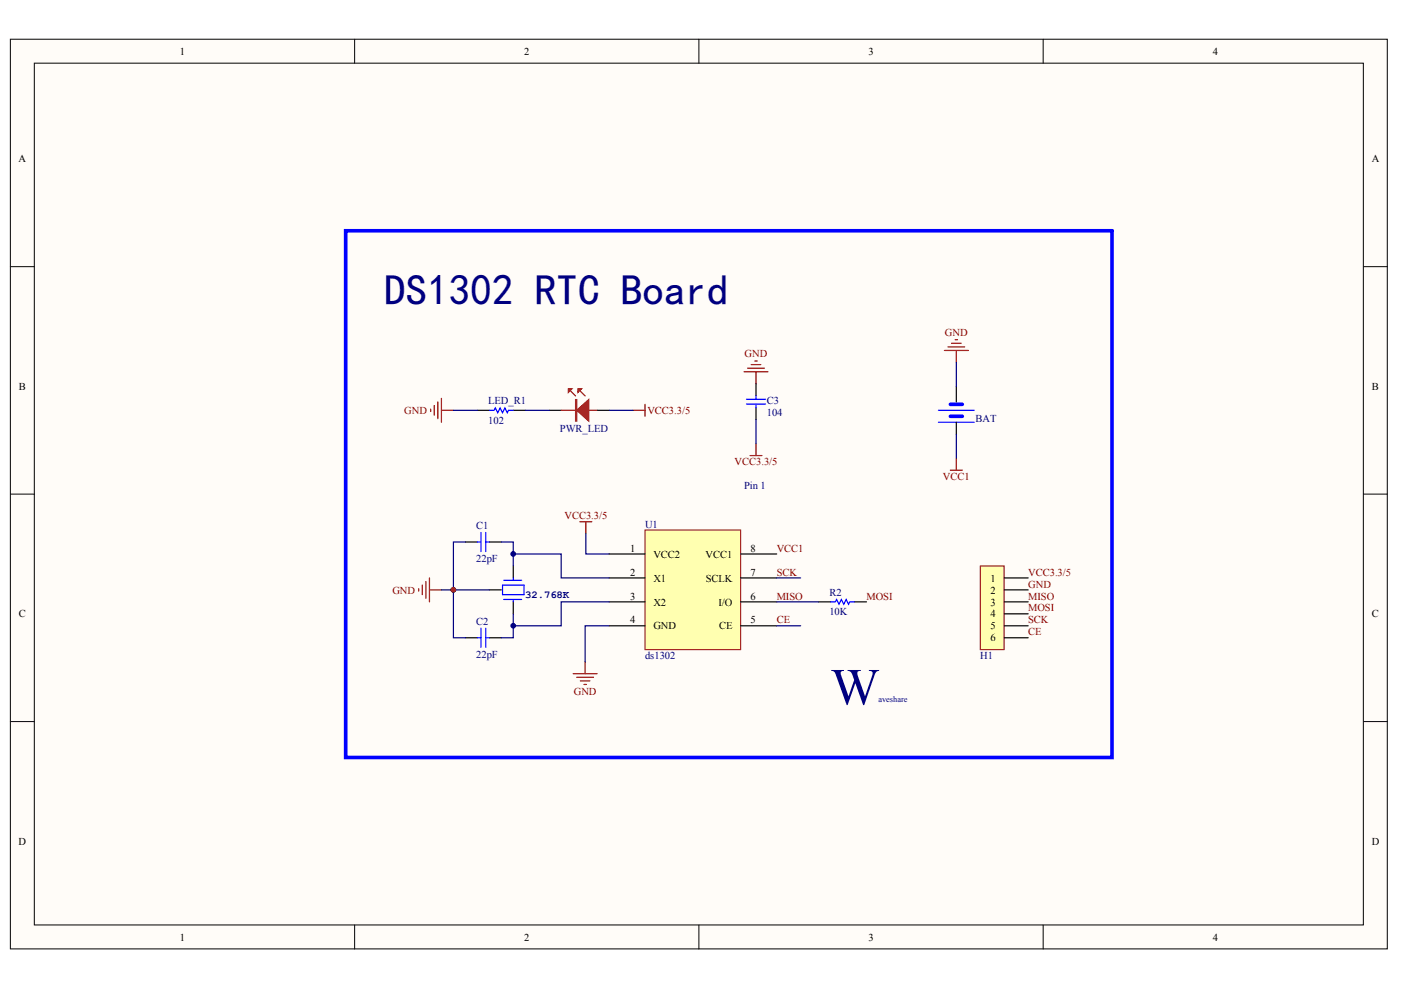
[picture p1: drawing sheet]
<svg xmlns="http://www.w3.org/2000/svg" width="297mm" height="210mm" viewBox="0 0 297 210" stroke-linecap="round" stroke-linejoin="round" font-family="sans-serif">
<g fill="#fffcf8" stroke="#000" stroke-width=".21">
<path d="M2.2 8.3h291.9v192.9h-291.9z"/>
<path d="M7.3 13.4h281.8v182.7h-281.8z"/>
</g>
<path d="M75.2 8.3v5.1M148.2 8.3v5.1M221.2 8.3v5.1M2.2 56.5h5.1M289.1 56.5h5.1M2.2 104.8h5.1M289.1 104.8h5.1M2.2 153h5.1M289.1 153h5.1M75.2 196.1v5.1M148.2 196.1v5.1M221.2 196.1v5.1" fill="none" stroke="#000" stroke-width=".21"/>
<circle cx="96.1" cy="125.1" r=".5" fill="#000080" stroke="#000080" stroke-width=".21"/>
<path d="M136.8 112.4h20.2v25.3h-20.2z" fill="#ffffb0" stroke="#800000" stroke-width=".21"/>
<g fill="none" stroke="#000" stroke-width=".25">
<path d="M101.2 87h2.5M108.8 87h2.6M116.4 87h2.6M126.6 87h2.5M160.3 81.4v2.5M160.3 86.4v2.6M202.8 81.9v3.3M202.8 89.5v2.6M98.7 114.9h2.5M103.7 114.9h2.6M108.8 120v2.5M129.1 117.5h7.7"/>
<path d="M157.1 117.5h7.6M98.7 135.2h2.5M103.7 125.1h2.6M103.7 135.2h2.6M108.8 127.6v2.5M129.1 122.5h7.7M129.1 127.6h7.7M129.1 132.7h7.7M157.1 122.5h7.6M157.1 127.6h7.6M157.1 132.7h7.6M173.6 127.6h2.5"/>
<path d="M181.2 127.6h2.5"/>
</g>
<g fill="none" stroke="#00f" stroke-width=".25">
<path d="M103.7 87h1.1l.2-.5 .5 1 .5-1 .5 1 .5-1 .6 1 .2-.5h1M158.3 85.7h4M158.3 84.7h4M160.3 83.9v.8M160.3 85.7v.7M199 89.5h7.6M199 87h7.6M101.2 114.9h.8M102 112.9v4M103 112.9v4M103 114.9h.7M101.2 135.2h.8"/>
<path d="M102 133.2v4.1M103 133.2v4.1M103 135.2h.7M106.5 124.1h4.6v2h-4.6zM106.8 123h3.8M106.8 127.1h3.8M108.8 122.5v.5M108.8 127.1v.5M176.1 127.6h1l.3-.5 .5 1 .5-1 .5 1 .5-1 .5 1 .3-.5h1"/>
</g>
<g fill="none" stroke="#800000" stroke-width=".25">
<path d="M157.7 78.8h5.1M158.5 78.1h3.6M159.3 77.3h2M160 76.5h.5M160.3 78.8v2.6M200.2 74.3h5.1M201 73.5h3.5M201.7 72.8h2.1M202.5 72h.5M202.8 74.3v2.5M91.3 86.7v.6M92.1 86v2"/>
<path d="M92.8 85.2v3.6M93.6 84.5v5M93.6 87h2.5M134.2 87h2.6M136.8 85.7v2.6M159 96.6h2.6M160.3 94.1v2.5M201.5 99.7h2.5M202.8 97.2v2.5M122.9 110.6h2.6M124.2 110.6v2.6M88.8 124.8v.5"/>
<path d="M89.5 124.1v2M90.3 123.3v3.5M91.1 122.5v5.1M91.1 125.1h2.5M121.5 142.8h5.1M122.3 143.6h3.5M123 144.4h2.1M123.8 145.1h.5M124.1 140.3v2.5"/>
</g>
<g fill="none" stroke="#000080" stroke-width=".25">
<path d="M202.8 76.8v5.1M96.1 87h5.1M111.4 87h5M129.1 87h5.1M160.3 89v5.1M202.8 92.1v5.1M98.7 114.9h-2.6v20.3h2.6M106.3 114.9h2.5v5.1M108.8 117.5h10.2v5h10.1M124.2 113.2v4.3h4.9M93.6 125.1h10.1M108.8 130.1v5.1h-2.5"/>
<path d="M129.1 132.7h-5v7.6M129.1 127.6h-10.1v5.1h-10.2M164.7 122.5h5.1M164.7 127.6h8.9M164.7 132.7h5.1"/>
</g>
<path d="M119 87h7.6M121 82.9l1 1.1M123 82.9l1.1 1.1" fill="none" stroke="#bf0000" stroke-width=".25"/>
<g fill="#bf0000" stroke="#bf0000" stroke-width=".25">
<path d="M122.3 87l2.5-2.3v4.6z"/>
<path d="M120.5 82.4h.8l-.8 .8z"/>
<path d="M122.5 82.4h.8l-.8 .8z"/>
<path d="M122 84.7h.3v4.6h-.3z" fill-rule="evenodd"/>
</g>
<path d="M201.5 88.3h2.5M201.5 85.7h2.5" fill="none" stroke="#00f" stroke-width=".76"/>
<circle cx="96.1" cy="125.1" r=".5" fill="#800000" stroke="#800000" stroke-width=".21"/>
<path d="M207.8 120h5.1v17.7h-5.1z" fill="#ffffb0" stroke="#800000" stroke-width=".21"/>
<path d="M212.9 122.5h5.1M212.9 125.1h5.1M212.9 127.6h5.1M212.9 130.1h5.1M212.9 132.7h5.1M212.9 135.2h5.1" fill="none" stroke="#000" stroke-width=".25"/>
<path d="M73.3 48.9h162.5v111.7h-162.5z" fill="none" stroke="#00f" stroke-width=".76"/>
<g fill="#000080" stroke="#000080" stroke-width=".21">
<circle cx="108.8" cy="132.7" r=".5"/>
<circle cx="108.8" cy="117.4" r=".5"/>
</g>
<text font-size="11" fill="#000080" x="176.1" y="149.3">W</text>
<g font-size="9.1" fill="#000080">
<text x="81.5" y="64.6">D10</text>
<text x="86.1" y="64.6">S32RCBad</text>
<text x="118" y="64.6">T</text>
<text x="136.3" y="64.6">or</text>
</g>
<text font-size="2.3" fill="#000080" x="111.4" y="126.7">32.768K</text>
<g font-size="2.2">
<text x="38.1" y="11.6">1</text>
<text x="111.1" y="11.6">2</text>
<text x="184.1" y="11.6">3</text>
<text x="257.1" y="11.6">4</text>
<text x="3.9" y="34.4">A</text>
<text x="290.8" y="34.4">A</text>
<text x="4" y="82.6">B</text>
<text x="290.9" y="82.6">B</text>
<text x="133.6" y="117">1</text>
<text x="138.5" y="118.2">VCC2</text>
<text x="149.6" y="118.2">VCC1</text>
<text x="159.1" y="117">8</text>
<text x="133.6" y="122">2</text>
<text x="138.5" y="123.3">X1</text>
<text x="149.6" y="123.3">SCLK</text>
<text x="159.1" y="122">7</text>
<text x="210" y="123.3">1</text>
<text x="210" y="125.8">2</text>
<text x="4" y="130.9">C</text>
<text x="133.6" y="127.1">3</text>
<text x="138.5" y="128.4">X2</text>
<text x="152.3" y="128.4">I/O</text>
<text x="159.1" y="127.1">6</text>
<text x="210" y="128.4">3</text>
<text x="210" y="130.9">4</text>
<text x="290.9" y="130.9">C</text>
<text x="133.6" y="132.2">4</text>
<text x="138.5" y="133.5">GND</text>
<text x="152.4" y="133.5">CE</text>
<text x="159.1" y="132.2">5</text>
<text x="210" y="133.5">5</text>
<text x="210" y="136">6</text>
<text x="3.9" y="179.1">D</text>
<text x="290.8" y="179.1">D</text>
<text x="38.1" y="199.4">1</text>
<text x="111.1" y="199.4">2</text>
<text x="184.1" y="199.4">3</text>
<text x="257.1" y="199.4">4</text>
</g>
<g font-size="2.2" fill="#800000">
<text x="200.3" y="71.3">GND</text>
<text x="157.9" y="75.8">GND</text>
<text x="85.7" y="87.8">GND</text>
<text x="137.3" y="87.8">VCC3.3/5</text>
<text x="155.7" y="98.6">VCC3.3/5</text>
<text x="199.9" y="101.7">VCC1</text>
<text x="119.7" y="110.1">VCC3.3/5</text>
<text x="164.7" y="117">VCC1</text>
<text x="83.2" y="125.8">GND</text>
<text x="164.7" y="122">SCK</text>
<text x="218" y="122">VCC3.3/5</text>
<text x="218" y="124.6">GND</text>
<text x="164.7" y="127.1">MISO</text>
<text x="183.7" y="127.1">MOSI</text>
<text x="218" y="127.1">MISO</text>
<text x="218" y="129.6">MOSI</text>
<text x="164.7" y="132.2">CE</text>
<text x="218" y="132.2">SCK</text>
<text x="218" y="134.7">CE</text>
<text x="121.6" y="147.4">GND</text>
</g>
<g font-size="2.2" fill="#000080">
<text x="103.5" y="85.7">LED_R1</text>
<text x="103.5" y="89.8">102</text>
<text x="162.6" y="85.7">C3</text>
<text x="162.6" y="88.2">104</text>
<text x="206.8" y="89.5">BAT</text>
<text x="118.7" y="91.6">PWR_LED</text>
<text x="157.7" y="103.7">Pin 1</text>
<text x="101" y="112.1">C1</text>
<text x="136.8" y="111.9">U1</text>
<text x="101" y="119.2">22pF</text>
<text x="175.9" y="130.4">10K</text>
<text x="175.9" y="126.3">R2</text>
<text x="101" y="132.4">C2</text>
<text x="101" y="139.5">22pF</text>
<text x="136.8" y="139.8">ds1302</text>
<text x="207.8" y="139.8">H1</text>
</g>
<text font-size="1.8" fill="#000080" x="186.3" y="148.8">aveshare</text>
</svg>
